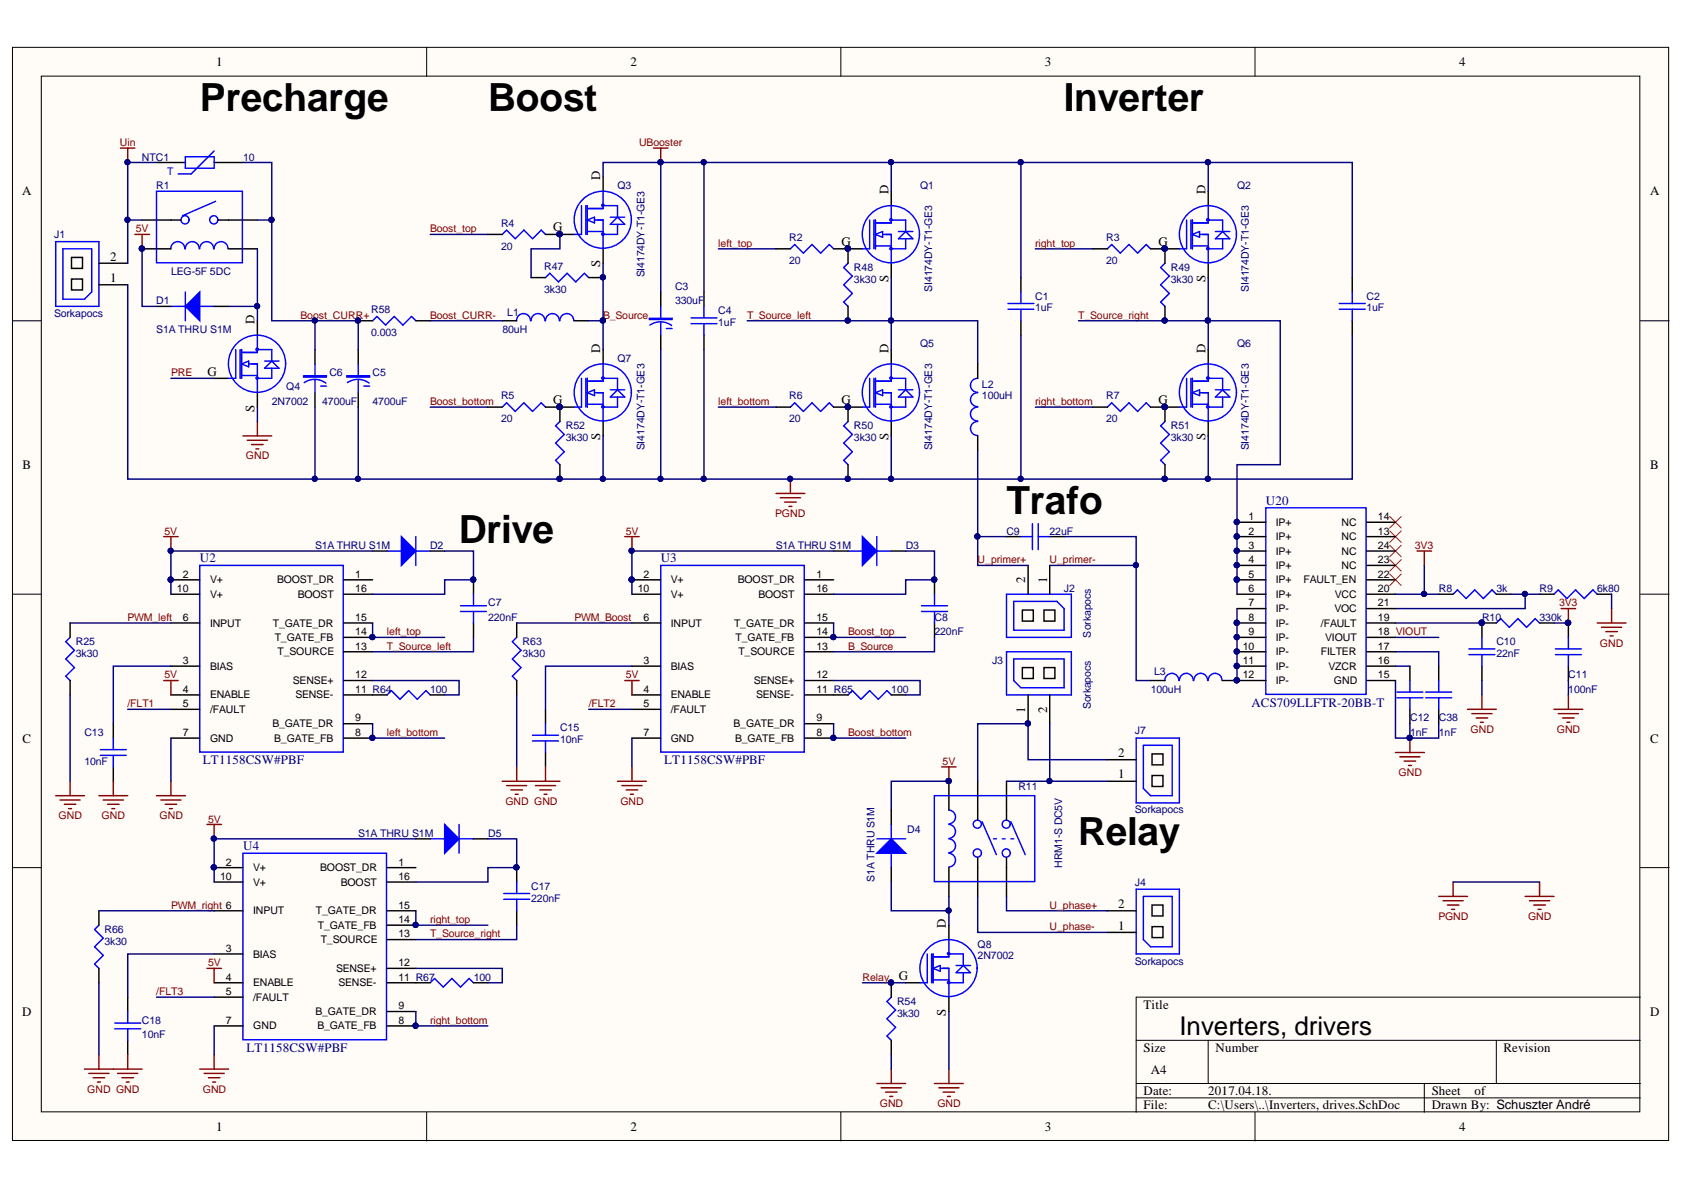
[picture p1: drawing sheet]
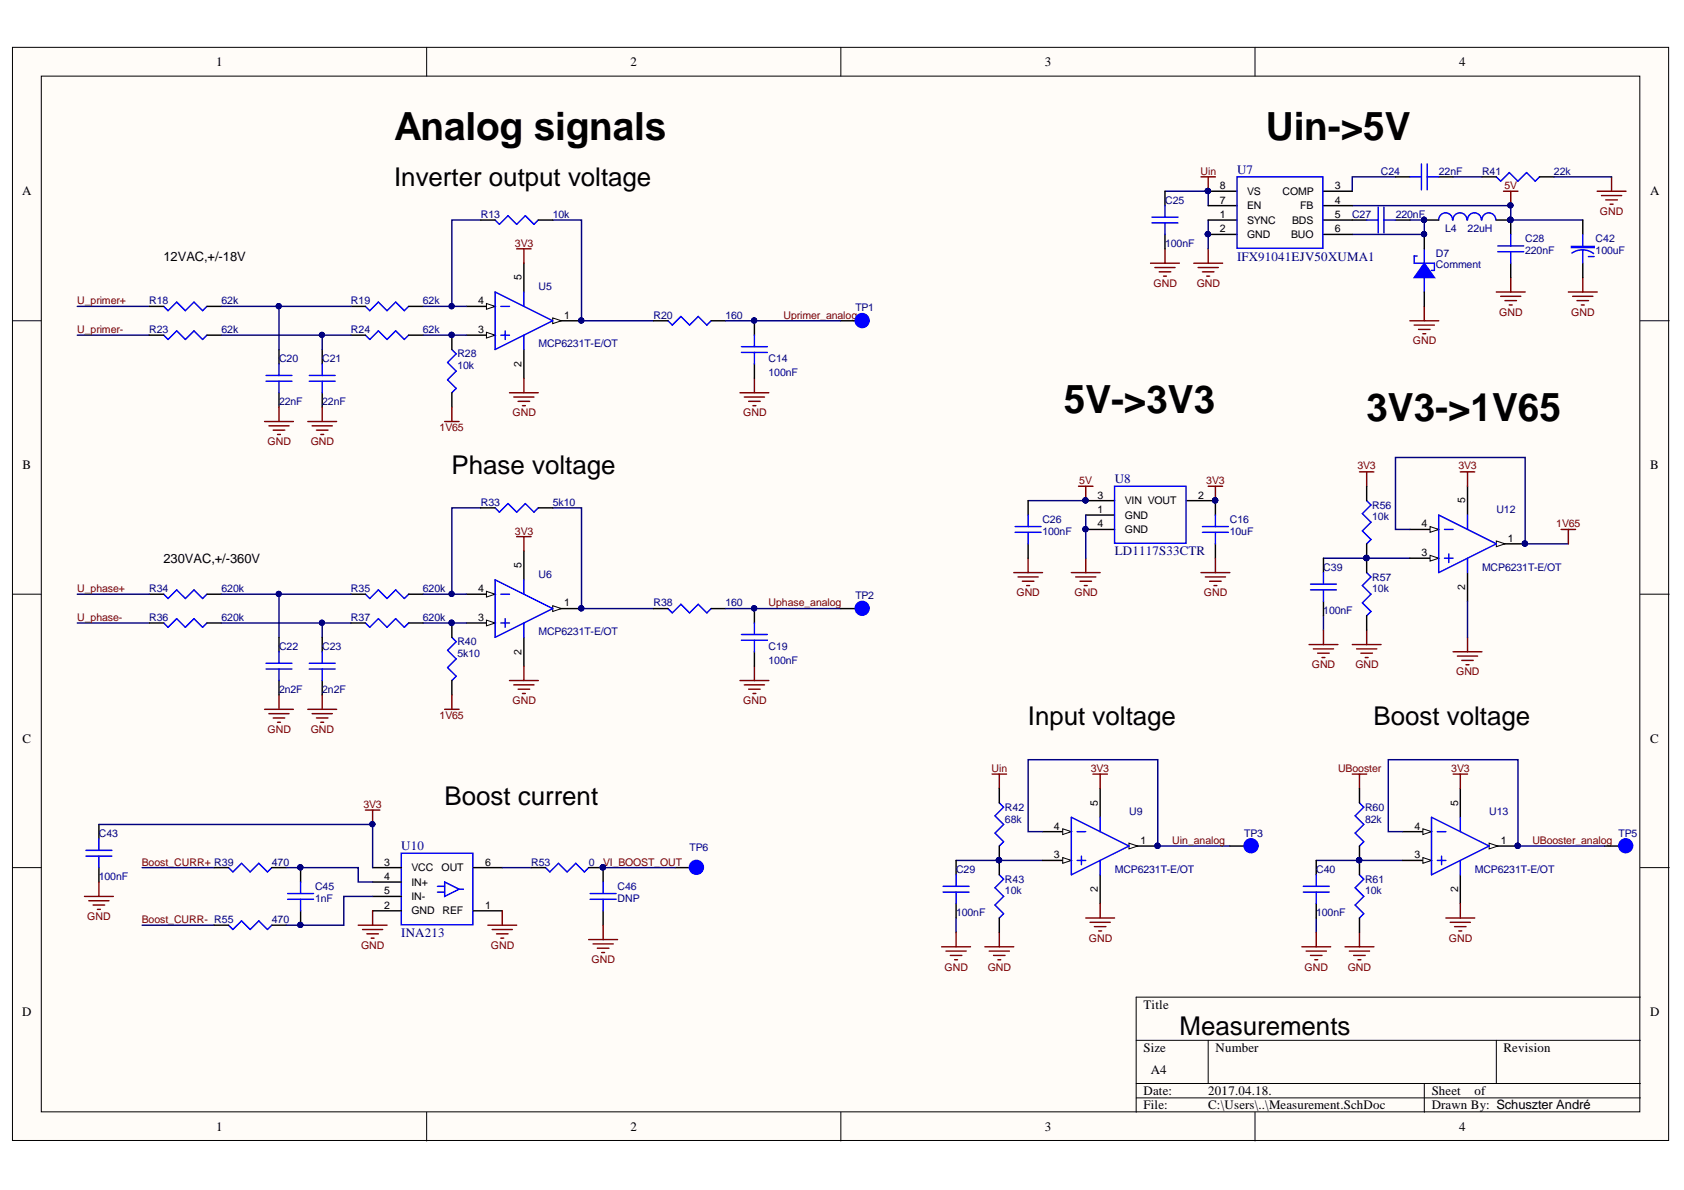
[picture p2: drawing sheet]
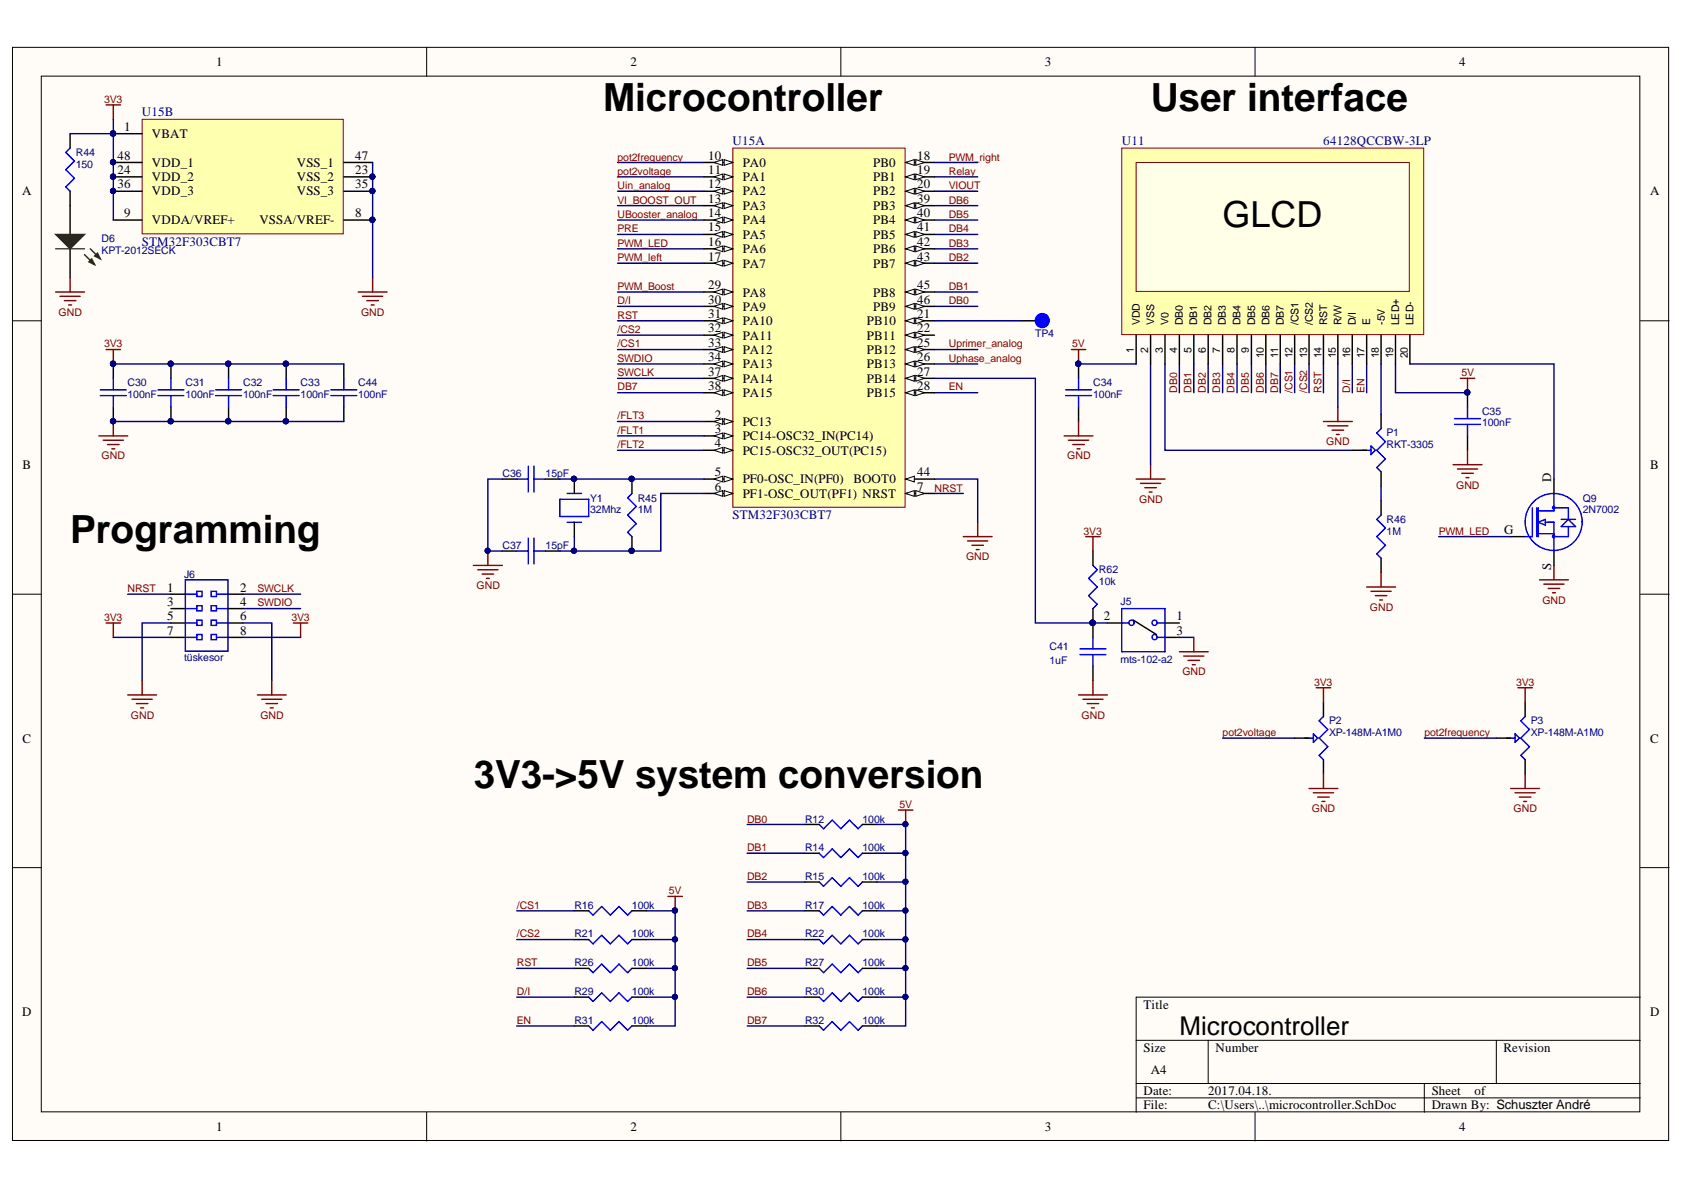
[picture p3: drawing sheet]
# Altium project ACDC.PrjPcb
ModificationIndex: 0; PCBName: PCB177; PCBRevision: A; Project: Mini PCI Express Module; ProjectDate: 10-02-17; ProjectDrawnBy: Schuszter André; ProjectName: DCAC converter; ProjectOwner: Schuszter André; Title: Block Diagram
3 sheets, 164 parts. Net scope: global (net labels, ports and power ports of the same name join across sheets).
Board file: PCB_ACDC.PcbDoc
Sheets:
  Inverters, drives.SchDoc
  microcontroller.SchDoc
  Measurement.SchDoc

## Sheet Inverters, drives.SchDoc: Inverters, drivers
size A4; Author: Schuszter André; DrawnBy: Schuszter André; Revision: A

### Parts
C1  1uF  [CAPC3216X07N]
C2  1uF  [CAPC3216X07N]
C3  330uF  [CAPAE116103X105N]
C4  1uF  [CAPC3216X07N]
C5  4700uF  [CAPAE189170X165N]
C6  4700uF  [CAPAE189170X165N]
C7  220nF  [CAPC2012X06N]
C8  220nF  [CAPC2012X06N]
C9  22uF  [MKS4D052206F00KYSD]
C10  22nF  [CAPC2012X06N]
C11  100nF  [CAPC2012X06N]
C12  1nF  [CAPC2012X06N]
C13  10nF  [CAPC2012X06N]
C15  10nF  [CAPC2012X06N]
C17  220nF  [CAPC2012X06N]
C18  10nF  [CAPC2012X06N]
C38  1nF  [CAPC2012X06N]
D1  S1A THRU S1M  [DIOM4436X25N]
D2  S1A THRU S1M  [DIOM4436X25N]
D3  S1A THRU S1M  [DIOM4436X25N]
D4  S1A THRU S1M  [DIOM4436X25N]
D5  S1A THRU S1M  [DIOM4436X25N]
J1  Sorkapocs  [sorkapocs]
J2  Sorkapocs  [sorkapocs]
J3  Sorkapocs  [sorkapocs]
J4  Sorkapocs  [sorkapocs]
J7  Sorkapocs  [sorkapocs]
L1  80uH  [IND_160uH]
L2  100uH  [IND_160uH]
L3  100uH  [IND_160uH]
NTC1  10  [NTC]
Q1  SI4174DY-T1-GE3  [SOIC8-InvFet]
Q2  SI4174DY-T1-GE3  [SOIC8-InvFet]
Q3  SI4174DY-T1-GE3  [SOIC8-InvFet]
Q4  2N7002  [SOT95P240X111_SGD-3N]
Q5  SI4174DY-T1-GE3  [SOIC8-InvFet]
Q6  SI4174DY-T1-GE3  [SOIC8-InvFet]
Q7  SI4174DY-T1-GE3  [SOIC8-InvFet]
Q8  2N7002  [SOT95P240X111_SGD-3N]
R1  LEG-5F 5DC  [relay_1]
R2  20  [RESC2012X06N]
R3  20  [RESC2012X06N]
R4  20  [RESC2012X06N]
R5  20  [RESC2012X06N]
R6  20  [RESC2012X06N]
R7  20  [RESC2012X06N]
R8  3k  [RESC2012X06N]
R9  6k80  [RESC2012X06N]
R10  330k  [RESC2012X06N]
R11  HRM1-S DC5V  [relay]
R25  3k30  [RESC2012X06N]
R47  3k30  [RESC2012X06N]
R48  3k30  [RESC2012X06N]
R49  3k30  [RESC2012X06N]
R50  3k30  [RESC2012X06N]
R51  3k30  [RESC2012X06N]
R52  3k30  [RESC2012X06N]
R54  3k30  [RESC2012X06N]
R58  0.003  [RESC6432X07N]
R63  3k30  [RESC2012X06N]
R64  100  [RESC2012X06N]
R65  100  [RESC2012X06N]
R66  3k30  [RESC2012X06N]
R67  100  [RESC2012X06N]
U2  LT1158CSW#PBF  [SOIC127P1060X265-16N]
U3  LT1158CSW#PBF  [SOIC127P1060X265-16N]
U4  LT1158CSW#PBF  [SOIC127P1060X265-16N]
U20  ACS709LLFTR-20BB-T  [SOP64P600X175-24N]

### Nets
3V3: C11.1 R8.1 R10.2 U20.20(VCC)
5V: D1.C(CATHODE) D2.A(ANODE) D3.A(ANODE) D4.C(CATHODE) D5.A(ANODE) R1.1(VCC) R11.1(VCC) U2.2(V+) U2.4(ENABLE) U2.10(V+) U3.2(V+) U3.4(ENABLE) U3.10(V+) U4.2(V+) U4.4(ENABLE) U4.10(V+)
GND: C1.2 C2.2 C3.2(N) C4.2 C5.2(N) C6.2(N) C10.2 C11.2 C12.2 C13.2 C15.2 C18.2 C38.2 J1.1(P1) Q4.S Q5.S Q6.S Q7.S Q8.S R9.2 R25.1 R50.1 R51.1 R52.1 R54.1 R63.1 R66.1 U2.7(GND) U3.7(GND) U4.7(GND) U20.15(GND)  [also labelled PGND]
UBooster: C1.1 C2.1 C3.1(P) C4.1 Q1.D Q2.D Q3.D
Uin: J1.2(P2) NTC1.1 R1.3
/FLT1: U2.5(/FAULT)
/FLT2: U3.5(/FAULT)
/FLT3: U4.5(/FAULT)
B_Source: C8.2 L1.2 Q3.S Q7.D R47.2 U3.13(T_SOURCE)
Boost_bottom: R5.1 U3.8(B_GATE_FB) U3.9(B_GATE_DR)
Boost_CURR+: C5.1(P) C6.1(P) NTC1.2 R1.4 R58.1
Boost_CURR-: L1.1 R58.2
Boost_top: R4.1 U3.14(T_GATE_FB) U3.15(T_GATE_DR)
left_bottom: R6.1 U2.8(B_GATE_FB) U2.9(B_GATE_DR)
left_top: R2.1 U2.14(T_GATE_FB) U2.15(T_GATE_DR)
PRE: Q4.G
PWM_Boost: R63.2 U3.6(INPUT)
PWM_left: R25.2 U2.6(INPUT)
PWM_right: R66.2 U4.6(INPUT)
Relay: Q8.G R54.2
right_bottom: R7.1 U4.8(B_GATE_FB) U4.9(B_GATE_DR)
right_top: R3.1 U4.14(T_GATE_FB) U4.15(T_GATE_DR)
T_Source_left: C7.2 L2.2 Q1.S Q5.D R48.1 U2.13(T_SOURCE)
T_Source_right: C17.2 Q2.S Q6.D R49.1 U4.13(T_SOURCE) U20.1(IP+) U20.2(IP+) U20.3(IP+) U20.4(IP+) U20.5(IP+) U20.6(IP+)
U_phase+: J4.2(P2) R11.6
U_phase-: J4.1(P1) R11.4
U_primer+: C9.1 J2.2(P2) L2.1
U_primer-: C9.2 J2.1(P1) L3.1
VIOUT: U20.18(VIOUT)
NetC7_1: C7.1 D2.C(CATHODE) U2.16(BOOST)
NetC8_1: C8.1 D3.C(CATHODE) U3.16(BOOST)
NetC10_1: C10.1 R10.1 U20.19(/FAULT)
NetC12_1: C12.1 U20.16(VZCR)
NetC13_1: C13.1 U2.3(BIAS)
NetC15_1: C15.1 U3.3(BIAS)
NetC17_1: C17.1 D5.C(CATHODE) U4.16(BOOST)
NetC18_1: C18.1 U4.3(BIAS)
NetC38_1: C38.1 U20.17(FILTER)
NetD1_A: D1.A(ANODE) Q4.D R1.2(GND)
NetD4_A: D4.A(ANODE) Q8.D R11.2(GND)
NetJ3_1: J3.1(P1) J7.2(P2) R11.3
NetJ3_2: J3.2(P2) J7.1(P1) R11.5
NetL3_2: L3.2 U20.7(IP-) U20.8(IP-) U20.9(IP-) U20.10(IP-) U20.11(IP-) U20.12(IP-)
NetQ1_G: Q1.G R2.2 R48.2
NetQ2_G: Q2.G R3.2 R49.2
NetQ3_G: Q3.G R4.2 R47.1
NetQ5_G: Q5.G R6.2 R50.2
NetQ6_G: Q6.G R7.2 R51.2
NetQ7_G: Q7.G R5.2 R52.2
NetR8_2: R8.2 R9.1 U20.21(VOC)
NetR64_1: R64.1 U2.11(SENSE-)
NetR64_2: R64.2 U2.12(SENSE+)
NetR65_1: R65.1 U3.11(SENSE-)
NetR65_2: R65.2 U3.12(SENSE+)
NetR67_1: R67.1 U4.11(SENSE-)
NetR67_2: R67.2 U4.12(SENSE+)

Not connected (* = marked no-connect by the designer): U2 1(BOOST_DR); U3 1(BOOST_DR); U4 1(BOOST_DR); U20 13(NC)* 14(NC)* 22(FAULT_EN)* 23(NC)* 24(NC)*

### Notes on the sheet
- (near NTC1) Precharge
- Boost
- Inverter
- (near C9) Trafo
- Drive
- (near J7) Relay

## Sheet microcontroller.SchDoc: Microcontroller
size A4; DrawnBy: Schuszter André

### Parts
C30  100nF  [CAPC2012X06N]
C31  100nF  [CAPC2012X06N]
C32  100nF  [CAPC2012X06N]
C33  100nF  [CAPC2012X06N]
C34  100nF  [CAPC2012X06N]
C35  100nF  [CAPC2012X06N]
C36  15pF  [CAPC2012X06N]
C37  15pF  [CAPC2012X06N]
C41  1uF  [CAPC2012X06N]
C44  100nF  [CAPC2012X06N]
D6  KPT-2012SECK  [LED2012X11N_GREEN]
J5  mts-102-a2  [TOGGLE]
J6  tüskesor  [PINH_M_2X4_100MIL_TH_HARWIN]
P1  RKT-3305  [TRIMMER]
P2  XP-148M-A1M0  [potmeter]
P3  XP-148M-A1M0  [potmeter]
Q9  2N7002  [SOT95P240X111_SGD-3N]
R12  100k  [RESC2012X06N]
R14  100k  [RESC2012X06N]
R15  100k  [RESC2012X06N]
R16  100k  [RESC2012X06N]
R17  100k  [RESC2012X06N]
R21  100k  [RESC2012X06N]
R22  100k  [RESC2012X06N]
R26  100k  [RESC2012X06N]
R27  100k  [RESC2012X06N]
R29  100k  [RESC2012X06N]
R30  100k  [RESC2012X06N]
R31  100k  [RESC2012X06N]
R32  100k  [RESC2012X06N]
R44  150  [RESC2012X06N]
R45  1M  [RESC2012X06N]
R46  1M  [RESC2012X06N]
R62  10k  [RESC2012X06N]
TP4  Comment  [TP200X150]  (value not drawn)  (no BOM)
U11  64128QCCBW-3LP  [LCD]
U15  STM32F303CBT7  [STM-LQFP48_N]  (parts A,B of 2)
Y1  32Mhz  [XTAL]

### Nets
3V3: C30.1 C31.1 C32.1 C33.1 C44.1 J6.7 J6.8 P2.3 P3.3 R44.2 R62.2 U15.1(VBAT) U15.9(VDDA/VREF+) U15.24(VDD_2) U15.36(VDD_3) U15.48(VDD_1)
5V: C34.1 C35.1 R12.1 R14.1 R15.1 R16.1 R17.1 R21.1 R22.1 R26.1 R27.1 R29.1 R30.1 R31.1 R32.1 U11.1(VDD) U11.19(LED+)
GND: C30.2 C31.2 C32.2 C33.2 C34.2 C35.2 C36.1 C37.1 C41.2 C44.2 D6.C J5.3 J6.5 J6.6 P2.1 P3.1 Q9.S R46.1 U11.2(VSS) U11.15(R/W) U15.8(VSSA/VREF-) U15.23(VSS_2) U15.35(VSS_3) U15.44(BOOT0) U15.47(VSS_1)
/CS1: R16.2 U11.12(/CS1) U15.33(PA12)
/CS2: R21.2 U11.13(/CS2) U15.32(PA11)
/FLT1: U15.3(PC14-OSC32_IN(PC14))
/FLT2: U15.4(PC15-OSC32_OUT(PC15))
/FLT3: U15.2(PC13)
D/I: R29.2 U11.16(D/I) U15.30(PA9)
DB0: R12.2 U11.4(DB0) U15.46(PB9)
DB1: R14.2 U11.5(DB1) U15.45(PB8)
DB2: R15.2 U11.6(DB2) U15.43(PB7)
DB3: R17.2 U11.7(DB3) U15.42(PB6)
DB4: R22.2 U11.8(DB4) U15.41(PB5)
DB5: R27.2 U11.9(DB5) U15.40(PB4)
DB6: R30.2 U11.10(DB6) U15.39(PB3)
DB7: R32.2 U11.11(DB7) U15.38(PA15)
EN: R31.2 U11.17(E) U15.28(PB15)
NRST: J6.1 U15.7(NRST)
pot2frequency: P3.2 U15.10(PA0)
pot2voltage: P2.2 U15.11(PA1)
PRE: U15.15(PA5)
PWM_Boost: U15.29(PA8)
PWM_LED: Q9.G U15.16(PA6)
PWM_left: U15.17(PA7)
PWM_right: U15.18(PB0)
Relay: U15.19(PB1)
RST: R26.2 U11.14(RST) U15.31(PA10)
SWCLK: J6.2 U15.37(PA14)
SWDIO: J6.4 U15.34(PA13)
UBooster_analog: U15.14(PA4)
Uin_analog: U15.12(PA2)
Uphase_analog: U15.26(PB13)
Uprimer_analog: U15.25(PB12)
VI_BOOST_OUT: U15.13(PA3)
VIOUT: U15.20(PB2)
NetC36_2: C36.2 R45.2 U15.5(PF0-OSC_IN(PF0)) Y1.2
NetC37_2: C37.2 R45.1 U15.6(PF1-OSC_OUT(PF1)) Y1.1
NetC41_1: C41.1 J5.2 R62.1 U15.27(PB14)
NetD6_A: D6.A R44.1
NetP1_1: P1.1 R46.2
NetP1_2: P1.2 U11.3(V0)
NetP1_3: P1.3 U11.18(-5V)
NetQ9_D: Q9.D U11.20(LED-)
NetTP4_1: TP4.1(Pin1) U15.21(PB10)

Not connected (* = marked no-connect by the designer): J5 1; J6 3; U15 22(PB11)

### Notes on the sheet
- (near U15) Microcontroller
- User interface
- (near J6) Programming
- (near R12) 3V3->5V system conversion

## Sheet Measurement.SchDoc: Measurements
size A4; DrawnBy: Schuszter André

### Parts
C14  100nF  [CAPC2012X06N]
C16  10uF  [CAPC2012X06N]
C19  100nF  [CAPC2012X06N]
C20  22nF  [CAPC2012X06N]
C21  22nF  [CAPC2012X06N]
C22  2n2F  [CAPC2012X06N]
C23  2n2F  [CAPC2012X06N]
C24  22nF  [CAPC2012X06N]
C25  100nF  [CAPC2012X06N]
C26  100nF  [CAPC2012X06N]
C27  220nF  [CAPC2012X06N]
C28  220nF  [CAPC2012X06N]
C29  100nF  [CAPC2012X06N]
C39  100nF  [CAPC2012X06N]
C40  100nF  [CAPC2012X06N]
C42  100uF  [CAPAE6253X61N_Buck]
C43  100nF  [CAPC2012X06N]
C45  1nF  [CAPC2012X06N]
C46  DNP  [CAPC2012X06N]
D7  Comment  [Schottky]
L4  22uH  [INDP6060X45N]
R13  10k  [RESC2012X06N]
R18  62k  [RESC2012X06N]
R19  62k  [RESC2012X06N]
R20  160  [RESC2012X06N]
R23  62k  [RESC2012X06N]
R24  62k  [RESC2012X06N]
R28  10k  [RESC2012X06N]
R33  5k10  [RESC2012X06N]
R34  620k  [RESC2012X06N]
R35  620k  [RESC2012X06N]
R36  620k  [RESC2012X06N]
R37  620k  [RESC2012X06N]
R38  160  [RESC2012X06N]
R39  470  [RESC2012X06N]
R40  5k10  [RESC2012X06N]
R41  22k  [RESC2012X06N]
R42  68k  [RESC2012X06N]
R43  10k  [RESC2012X06N]
R53  0  [RESC2012X06N]
R55  470  [RESC2012X06N]
R56  10k  [RESC2012X06N]
R57  10k  [RESC2012X06N]
R60  82k  [RESC2012X06N]
R61  10k  [RESC2012X06N]
TP1  Comment  [TP080]  (value not drawn)  (no BOM)
TP2  Comment  [TP080]  (value not drawn)  (no BOM)
TP3  Comment  [TP080]  (value not drawn)  (no BOM)
TP5  Comment  [TP080]  (value not drawn)  (no BOM)
TP6  Comment  [TP080]  (value not drawn)  (no BOM)
U5  MCP6231T-E/OT  [SOT23-5]
U6  MCP6231T-E/OT  [SOT23-5]
U7  IFX91041EJV50XUMA1  [BUCK_CONVERTER]
U8  LD1117S33CTR  [SOT230P700X180-4N]
U9  MCP6231T-E/OT  [SOT23-5]
U10  INA213  [SOT65P210X110-6N]
U12  MCP6231T-E/OT  [SOT23-5]
U13  MCP6231T-E/OT  [SOT23-5]

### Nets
1V65: R28.2 R40.2 U12.1(OUT) U12.4(IN-)
3V3: C16.2 C43.1 R56.1 U5.5(VDD) U6.5(VDD) U8.2(VOUT) U9.5(VDD) U10.3(VCC) U12.5(VDD) U13.5(VDD)
5V: C26.2 C28.2 C42.1(P) L4.2 U7.4(FB) U8.3(VIN)
GND: C14.2 C16.1 C19.2 C20.2 C21.2 C22.2 C23.2 C25.2 C26.1 C28.1 C29.2 C39.2 C40.2 C42.2(N) C43.2 C46.1 D7.A R41.1 R43.2 R57.2 R61.2 U5.2(GND) U6.2(GND) U7.1(SYNC) U7.2(GND) U8.1(GND) U8.4(GND) U9.2(GND) U10.1(REF) U10.2(GND) U12.2(GND) U13.2(GND)
UBooster: R60.1
Uin: C25.1 R42.1 U7.7(EN) U7.8(VS)
Boost_CURR+: R39.2
Boost_CURR-: R55.2
U_phase+: R34.2
U_phase-: R36.2
U_primer+: R18.2
U_primer-: R23.2
UBooster_analog: TP5.1(Pin1) U13.1(OUT) U13.4(IN-)
Uin_analog: TP3.1(Pin1) U9.1(OUT) U9.4(IN-)
Uphase_analog: C19.1 R38.1 TP2.1(Pin1)
Uprimer_analog: C14.1 R20.1 TP1.1(Pin1)
VI_BOOST_OUT: C46.2 R53.1 TP6.1(Pin1)
NetC20_1: C20.1 R18.1 R19.2
NetC21_1: C21.1 R23.1 R24.2
NetC22_1: C22.1 R34.1 R35.2
NetC23_1: C23.1 R36.1 R37.2
NetC24_1: C24.1 U7.3(COMP)
NetC24_2: C24.2 R41.2
NetC27_1: C27.1 U7.5(BDS)
NetC27_2: C27.2 D7.C L4.1 U7.6(BUO)
NetC29_1: C29.1 R42.2 R43.1 U9.3(IN+)
NetC39_1: C39.1 R56.2 R57.1 U12.3(IN+)
NetC40_1: C40.1 R60.2 R61.1 U13.3(IN+)
NetC45_1: C45.1 R55.1 U10.5(IN-)
NetC45_2: C45.2 R39.1 U10.4(IN+)
NetR13_1: R13.1 R20.2 U5.1(OUT)
NetR13_2: R13.2 R19.1 U5.4(IN-)
NetR24_1: R24.1 R28.1 U5.3(IN+)
NetR33_1: R33.1 R38.2 U6.1(OUT)
NetR33_2: R33.2 R35.1 U6.4(IN-)
NetR37_1: R37.1 R40.1 U6.3(IN+)
NetR53_2: R53.2 U10.6(OUT)

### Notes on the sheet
- Analog signals
- Uin->5V
- (near R13) Inverter output voltage
- (near R18) 12VAC,+/-18V
- 5V->3V3
- 3V3->1V65
- (near R33) Phase voltage
- (near R34) 230VAC,+/-360V
- Input voltage
- Boost voltage
- Boost current

## Nets that join several sheets
3V3: Inverters, drives (C11.1 R8.1 R10.2 U20.20), microcontroller (16 pins), Measurement (10 pins)
5V: Inverters, drives (16 pins), microcontroller (17 pins), Measurement (6 pins)
GND: Inverters, drives (31 pins), microcontroller (25 pins), Measurement (32 pins)
UBooster: Inverters, drives (7 pins), Measurement (R60.1)
Uin: Inverters, drives (J1.2 NTC1.1 R1.3), Measurement (C25.1 R42.1 U7.7 U7.8)
/FLT1: Inverters, drives (U2.5), microcontroller (U15.3)
/FLT2: Inverters, drives (U3.5), microcontroller (U15.4)
/FLT3: Inverters, drives (U4.5), microcontroller (U15.2)
Boost_CURR+: Inverters, drives (5 pins), Measurement (R39.2)
Boost_CURR-: Inverters, drives (L1.1 R58.2), Measurement (R55.2)
PRE: Inverters, drives (Q4.G), microcontroller (U15.15)
PWM_Boost: Inverters, drives (R63.2 U3.6), microcontroller (U15.29)
PWM_left: Inverters, drives (R25.2 U2.6), microcontroller (U15.17)
PWM_right: Inverters, drives (R66.2 U4.6), microcontroller (U15.18)
Relay: Inverters, drives (Q8.G R54.2), microcontroller (U15.19)
U_phase+: Inverters, drives (J4.2 R11.6), Measurement (R34.2)
U_phase-: Inverters, drives (J4.1 R11.4), Measurement (R36.2)
U_primer+: Inverters, drives (C9.1 J2.2 L2.1), Measurement (R18.2)
U_primer-: Inverters, drives (C9.2 J2.1 L3.1), Measurement (R23.2)
UBooster_analog: microcontroller (U15.14), Measurement (TP5.1 U13.1 U13.4)
Uin_analog: microcontroller (U15.12), Measurement (TP3.1 U9.1 U9.4)
Uphase_analog: microcontroller (U15.26), Measurement (C19.1 R38.1 TP2.1)
Uprimer_analog: microcontroller (U15.25), Measurement (C14.1 R20.1 TP1.1)
VI_BOOST_OUT: microcontroller (U15.13), Measurement (C46.2 R53.1 TP6.1)
VIOUT: Inverters, drives (U20.18), microcontroller (U15.20)

## Assembly variants
Base: all parts fitted
